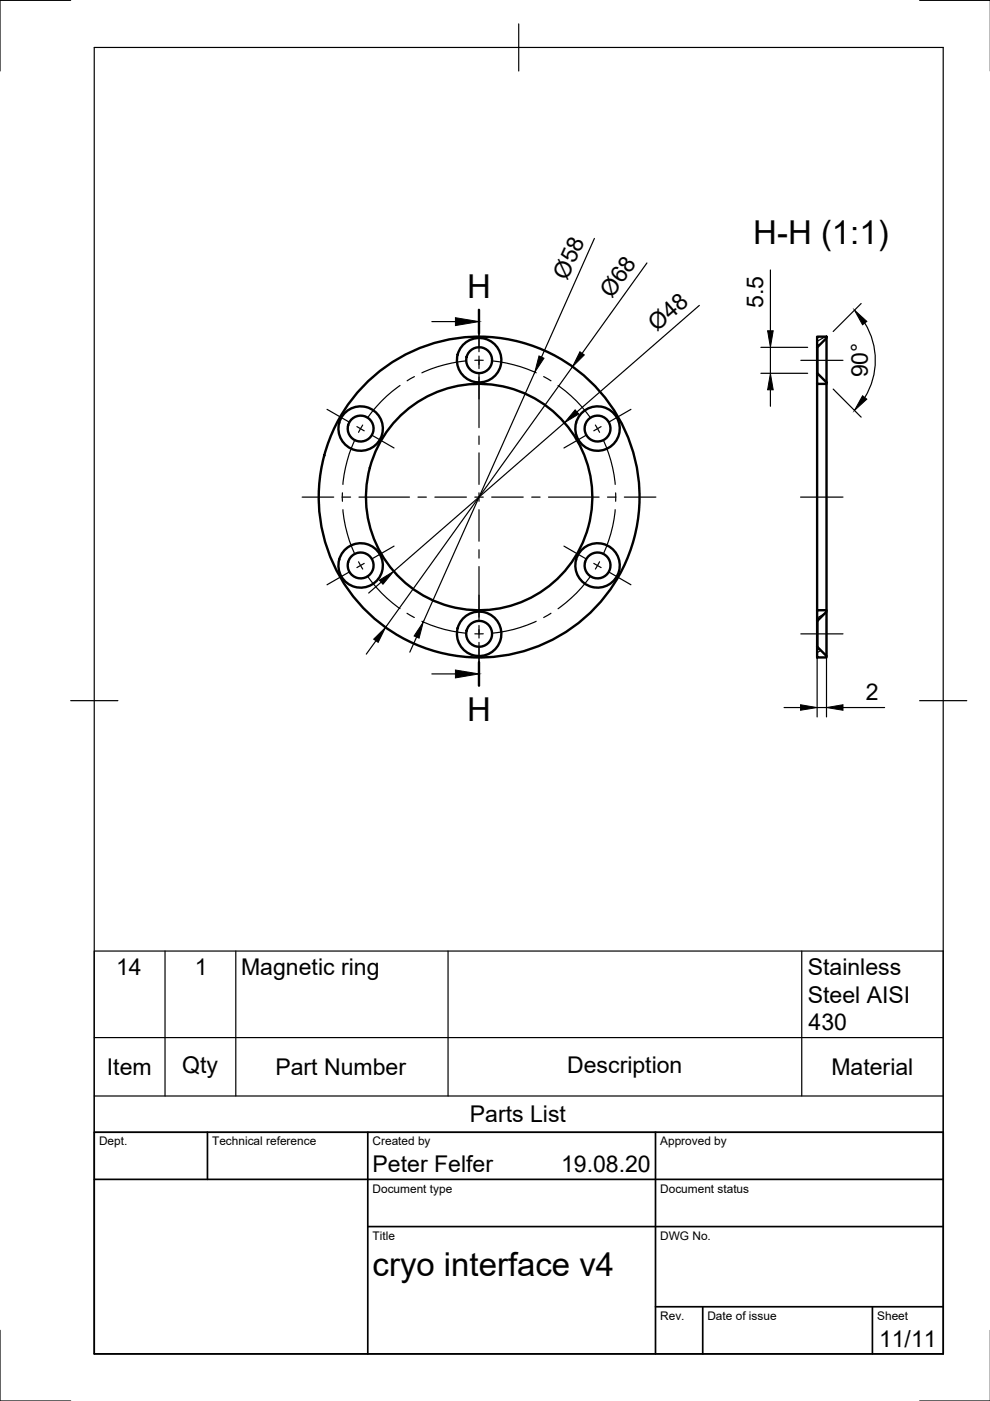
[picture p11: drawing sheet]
<svg xmlns="http://www.w3.org/2000/svg" width="210mm" height="297mm" viewBox="0 0 210 297" stroke-linecap="round" stroke-linejoin="round" font-family="sans-serif">
<!-- layer: Visible -->
<g fill="none" stroke="#000" stroke-width=".51">
<path d="M173.2 71.4h2v.3l-1.9 1.9zM173.2 79.1l2 2v.3h-2zM173.2 73.6v5.5M173.3 73.6v5.5M175.2 71.7v9.4M173.2 81.4v48M175.2 81.4v48M173.2 137.1l2 2v.3h-2zM173.2 129.4h2v.3l-1.9 1.9zM173.2 131.6v5.5M173.3 131.6v5.5M175.2 129.7v9.4"/>
<circle cx="101.6" cy="76.4" r="2.74"/>
<circle cx="101.6" cy="76.4" r="4.7"/>
<circle cx="76.5" cy="90.9" r="2.74"/>
<circle cx="76.5" cy="90.9" r="4.7"/>
<circle cx="126.7" cy="90.9" r="2.74"/>
<circle cx="126.7" cy="90.9" r="4.7"/>
<circle cx="76.5" cy="119.9" r="2.74"/>
<circle cx="76.5" cy="119.9" r="4.7"/>
<circle cx="101.6" cy="105.4" r="24"/>
<circle cx="101.6" cy="105.4" r="34"/>
<circle cx="126.7" cy="119.9" r="2.74"/>
<circle cx="126.7" cy="119.9" r="4.7"/>
<circle cx="101.6" cy="134.4" r="2.74"/>
<circle cx="101.6" cy="134.4" r="4.7"/>
</g>
<!-- layer: Border -->
<path d="M15 .1h-15v15M20 10.1h180v276.9h-180zM110 5.1v10M195 .1h15M15 148.6h10M195 148.6h10M0 282.1v14.9h15M195 297h15" fill="none" stroke="#000" stroke-width=".25"/>
<!-- layer: TitleBlock -->
<path d="M20 240.1h180v46.9h-180zM20 250h180M44 240.1v9.9M78 240.1v46.9M139 240.1v46.9M78 260.1h122M139 277.1h61M149 277.1v9.9M185 277.1v9.9" fill="none" stroke="#000" stroke-width=".36"/>
<!-- layer: Smart Centers -->
<g fill="none" stroke="#000" stroke-width=".25">
<path d="M87.9 79.8l-1.6 .9M98.9 76.5a29.9 29.9 0 0 0-9.4 2.5M100.7 76.4h1.8M101.6 67.9v6.7M101.6 75.5v2.7M101.6 79.1v11.6M104.2 76.5a29.9 29.9 0 0 1 9.5 2.5M115.3 79.8l1.5 .9M169.8 76.4h8.9M69.3 86.8l4.8 2.7M75.2 93.3a28.6 28.6 0 0 0-2.5 9.4M75.7 90.5l1.5 .8"/>
<path d="M76.9 90.1l-.9 1.6M78.8 92.2l4.7 2.8M84.8 81.7l-.3 .3a28.2 28.2 0 0 0-6.6 6.6M101.6 92.4v1.8M101.6 96v6.7M118.3 81.7l.4 .3a28.2 28.2 0 0 1 6.5 6.6M124.4 92.2l-4.8 2.8M126.2 90.1l.9 1.6M127.4 90.5l-1.5 .8M127.9 93.3a28.6 28.6 0 0 1 2.5 9.4M133.8 86.8l-4.8 2.7M64.1 105.4h6.7"/>
<path d="M72.5 105.4h1.8M72.6 104.5v1.8M72.7 108.1v.4a29.5 29.5 0 0 0 2.5 9M76 119.1l.9 1.6M76.1 105.4h10.7M77.2 119.5l-1.5 .8M83.5 115.8l-4.7 2.7M88.6 105.4h1.8M92.2 105.4h6.7M100.7 105.4h1.8M101.6 104.5v1.8M101.6 108.1v6.7"/>
<path d="M101.6 116.6v1.7M104.2 105.4h6.7M112.7 105.4h1.8M116.3 105.4h10.7M119.6 115.8l4.8 2.7M125.9 119.5l1.5 .8M127.1 119.1l-.9 1.6M128.8 105.4h1.8M130.4 108.1v.4a29.5 29.5 0 0 1-2.5 9M130.5 104.5v1.8M132.4 105.4h6.7M169.7 105.4h9"/>
<path d="M74.1 121.2l-4.8 2.8M77.9 122.1a28.2 28.2 0 0 0 6.9 6.9M86.3 130l1.5 .9M89.5 131.7l.4 .2a28.7 28.7 0 0 0 9 2.4M100.7 134.4h1.8M101.6 120.1v11.6M101.6 132.6v2.7M101.6 136.2v6.7M113.7 131.7l-.4 .2a28.7 28.7 0 0 1-9.1 2.4M116.8 130l-1.5 .9M125.2 122.1a28.7 28.7 0 0 1-6.9 7M129 121.2l4.8 2.8"/>
<path d="M169.8 134.4h8.9"/>
</g>
<!-- layer: Hatching -->
<path d="M173.6 79.5l-.4 .2M175 71.4l-1.8 1M174.1 137.9l-.9 .5M174.8 130.1l-1.6 .9" fill="none" stroke="#000" stroke-width=".25"/>
<!-- layer: Section Lines -->
<path d="M101.6 65.7v5M101.6 140.4v5" fill="none" stroke="#000" stroke-width=".51"/>
<path d="M91.6 68.2h5M91.6 142.9h5" fill="none" stroke="#000" stroke-width=".25"/>
<path d="M96.6 67.4l5 .8-5 .8zM96.6 142.1l5 .8-5 .8z" fill="#000" stroke="#000" stroke-width=".21"/>
<!-- layer: FD_Dimensions -->
<g fill="none" stroke="#000" stroke-width=".25">
<path d="M126 50.6l-11.2 25.1M137.2 55.8l-13.8 19.1M163.3 57.2v12.9M113.4 78.9l-23.7 53M121.4 77.8l-39.7 55.2M148.3 64.8l-26 22.5M161.3 79.1h9.9M161.3 73.6h9.9M163.3 73.6v5.5M182.6 64.4l-5.9 5.9M183.4 68.5a15 15 0 0 1 0 15.8M119.7 89.6l-36.2 31.5"/>
<path d="M163.3 82.6v3.5M176.7 82.5l5.9 5.9M79.7 135.9l-2 2.8M80.8 123.4l-2.6 2.3M88.3 135.1l-1.4 3.2M173.2 131.4v20.6M175.2 131.4v20.6M166.2 150h3.5M173.2 150h2M178.7 150h8.9"/>
</g>
<path d="M114.3 75.5l1 .5-1.9 2.9zM123 74.6l.9 .7-2.5 2.5zM162.8 70.1h1.1l-.6 3.5zM181.2 65.8l2.6 2.3-.9 .8zM121.9 86.9l.8 .9-3 1.8zM163.3 79.1l.6 3.5h-1.1zM182.9 83.9l.9 .7-2.6 2.4zM79.2 135.5l2.5-2.5-1.5 3.2zM80.4 123l3.1-1.9-2.3 2.8zM89.7 131.9l-.8 3.4-1.1-.5zM169.7 149.4l3.5 .6-3.5 .6zM175.2 150l3.5-.6v1.2z" fill="#000" stroke="#000" stroke-width=".21"/>
<!-- layer: Parts Lists -->
<path d="M20 201.6h180v38.5h-180zM20 220h180M35 201.6v30.8M50 201.6v30.8M95 201.6v30.8M170 201.6v30.8M20 232.4h180" fill="none" stroke="#000" stroke-width=".25"/>
<g font-size="7">
<text x="159.7" y="51.7">H-H (1:1)</text>
<text x="99" y="63.2">H</text>
<text x="99" y="152.9">H</text>
<text x="79" y="270.6">cryo interface v4</text>
</g>
<g font-size="4.9">
<text x="120.2" y="59.5" transform="rotate(-66 120.2 59.5)">Ø58</text>
<text x="129.7" y="63.4" transform="rotate(-54 129.7 63.4)">Ø68</text>
<text x="161.8" y="65.3" transform="rotate(-90 161.8 65.3)">5.5</text>
<text x="139.3" y="70.4" transform="rotate(-41 139.3 70.4)">Ø48</text>
<text x="184" y="80" transform="rotate(-90 184 80)">90°</text>
<text x="183.6" y="148.5">2</text>
<text x="24.6" y="206.7">14</text>
<text x="41.3" y="206.7">1</text>
<text x="51.1" y="206.6">Magnetic ring</text>
<text x="171.3" y="206.7">Stainless</text>
<text x="171.3" y="212.6">Steel AISI</text>
<text x="171.4" y="218.4">430</text>
<text x="22.7" y="227.9">Item</text>
<text x="38.6" y="227.5">Qty</text>
<text x="58.4" y="227.9">Part Number</text>
<text x="120.2" y="227.5">Description</text>
<text x="176.3" y="227.9">Material</text>
<text x="99.6" y="237.9">Parts List</text>
<text x="79" y="248.5">Peter Felfer</text>
<text x="119" y="248.5">19.08.20</text>
<text x="186.4" y="285.7">11/11</text>
</g>
<g font-size="2.5">
<text x="21" y="242.9">Dept.</text>
<text x="45" y="242.9">Technical reference</text>
<text x="79" y="242.9">Created by</text>
<text x="140" y="242.9">Approved by</text>
<text x="79" y="252.8">Document type</text>
<text x="140" y="252.8">Document status</text>
<text x="79" y="262.9">Title</text>
<text x="140" y="262.9">DWG No.</text>
<text x="140" y="279.9">Rev.</text>
<text x="150" y="279.9">Date of issue</text>
<text x="186" y="279.9">Sheet</text>
</g>
</svg>
